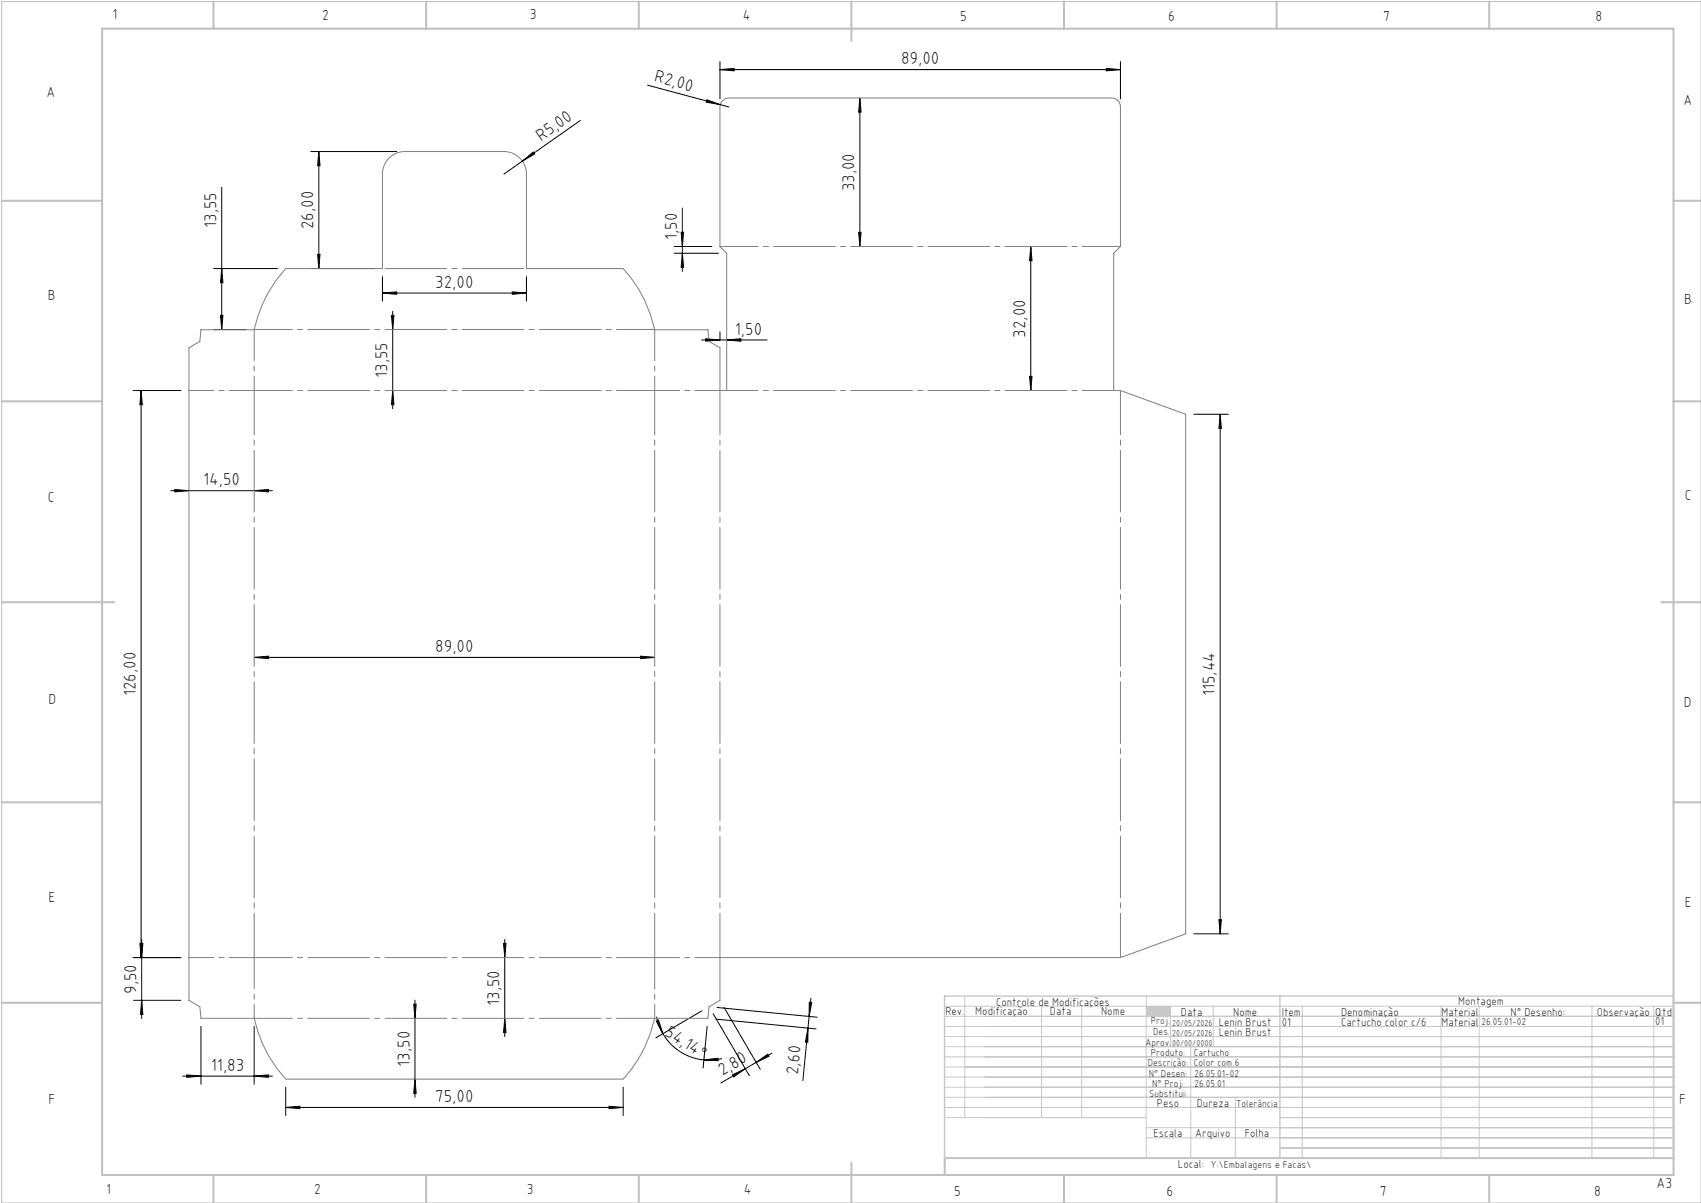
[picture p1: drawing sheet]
<svg xmlns="http://www.w3.org/2000/svg" width="420mm" height="297mm" viewBox="0 0 420 297" stroke-linecap="round" stroke-linejoin="round" font-family="sans-serif">
<path d="M.4 .4h419.6v296.6h-419.6z" fill="none" stroke="#c0c0c0" stroke-width=".25"/>
<g fill="none" stroke="#c0c0c0" stroke-width=".5">
<path d="M25.2 7.1h388v283h-388zM52.7 .4v6.7M105.2 .4v6.7M157.7 .4v6.7M210.2 .4v9.7M262.7 .4v6.7M315.2 .4v6.7M367.7 .4v6.7M.4 49.6h24.8M413.2 49.6h6.8M.4 99.1h24.8M413.2 99.1h6.8"/>
<path d="M.4 148.7h27.8M410.2 148.7h9.8M.4 198.1h24.8M413.2 198.1h6.8M.4 247.6h24.8M413.2 247.6h6.8M52.7 290.1v6.9M105.2 290.1v6.9M157.7 290.1v6.9M210.2 287.1v9.9M262.7 290.1v6.9M315.2 290.1v6.9"/>
<path d="M367.7 290.1v6.9M413.2 285.9h-179.9v4.2"/>
</g>
<g fill="none" stroke="#c3c8d2" stroke-width=".25">
<path d="M233.2 250.9h180M233.2 248.4h180M233.2 253.4h180M233.2 255.9h180M233.2 258.4h180M238.2 245.9v30M257.2 248.4v27.5M267.1 248.4v27.5M283 245.9v40M289 248.4v10M294 258.4v27.5M299.6 248.4v10"/>
<path d="M321.5 248.4v37.5M355.8 248.4v37.5M365.2 248.4v37.5M393.1 248.4v37.5M408.3 248.4v37.5M233.2 260.9h180M233.2 263.4h180M233.2 265.9h180M233.2 268.4h180M233.2 270.9h180M233.2 273.4h180M233.2 275.9h49.8"/>
<path d="M283 278.4h130.2M305 270.9v15M316 275.9h97.2M283 280.9h130.2M316 283.4h97.2"/>
</g>
<path d="M233.2 245.9h180v40h-180zM316 245.9v40" fill="none" stroke="#c3c8d2" stroke-width=".35"/>
<path d="M283 248.4h6v2.5h-6z" fill-rule="evenodd" fill="#c3c8d2"/>
<g fill="none" stroke="#000" stroke-width=".25">
<path d="M177.8 17.2l3.5-.3v.6zM177.8 15.2v9.2M177.8 17.2h98.9M273.2 16.9l3.5 .3-3.5 .3zM276.7 15.2v9.2M76.7 37.4h21.3M78.7 37.4l.3 3.5h-.6zM78.7 37.4v28.9M129 39.8l2.7-2.3 .3 .5zM129 39.8l-4.6 3.2M143.3 29.7l-14.3 10.1M159.9 21l20.1 5.4"/>
<path d="M174.5 24.6l3.3 1.2-3.4-.6zM212.3 24.2l.3 3.5h-.6zM212.3 24.2v36.7M54.7 46.2v35.2M168.2 57.4h.6l-.3 3.5zM168.5 51.4v15.6M212 57.4h.6l-.3 3.5zM52.7 66.3h15.8M54.4 77.9h.6l-.3 3.5zM54.7 66.3l.3 3.5h-.6zM76.7 66.3h15.7M78.4 62.8h.6l-.3 3.5z"/>
<path d="M94.4 72.4l3.5-.3v.6zM94.4 68.3v6.1M94.4 72.4h35.6M96.7 77.9h.6l-.3 3.5zM97 76.9v24M126.5 72.1l3.5 .3-3.5 .3zM130 68.3v6.1M166.5 60.9h9.3M166.5 62.5h10.9M168.5 62.5l.3 3.5h-.6zM254.5 60.9l.3 3.5h-.6zM254.5 60.9v35.5"/>
<path d="M32.8 96.4h11.9M34.8 96.4l.3 3.5h-.6zM34.8 96.4v140M52.7 81.4h8.1M97 96.4l.3 3.5h-.6zM173.3 83.9h16.1M174.3 83.6l3.5 .3-3.5 .3zM177.8 81.9v2M179.4 83.9l3.5-.3v.6zM254.2 92.9h.6l-.3 3.5zM294.8 102.3h8.5M301.3 102.3l.3 3.5h-.6z"/>
<path d="M301.3 102.3v128.2M42.2 121.1h25.1M43.2 120.8l3.5 .3-3.5 .3zM62.8 121.1l3.5-.3v.6zM62.8 162.3l3.5-.3v.6zM62.8 162.3h98.9M158.2 162l3.5 .3-3.5 .3zM34.5 232.9h.6l-.3 3.5zM34.7 232.9h.6l-.3 3.5zM35 231.9v19.6M44.7 236.4h-11.9M124.3 232.9h.6l-.3 3.5z"/>
<path d="M124.6 231.9v24M294.8 230.5h8.5M301 227h.6l-.3 3.5zM33 247h11.7M35 247l.3 3.5h-.6zM49.6 253.4v14.3M62.8 253.4v14.3M102.2 247.9h.6l-.3 3.5zM102.5 246.9v24M124.6 251.4l.3 3.5h-.6zM162 252.1l.6-.2 1.1 3.3zM162.1 251a13.2 13.2 0 0 0 1.6 4.2"/>
<path d="M163.7 255.2a13.2 13.2 0 0 0 10.1 6.5M173.4 249.5l-11.4 6.7M174.6 253.4l-1 10.3M176.1 250.3l8.9 15.3M176.8 251.6l24.7 2.4M177.1 248.7l24.7 2.4M178.8 248.7l8.9 15.3M199.5 253.8v3.5h-.6zM199.8 247.4l.6 .1-.6 3.4zM200.2 246.5l-2 20.3M45.1 265.7h22.2M46.1 265.4l3.5 .3-3.5 .3z"/>
<path d="M62.8 265.7l3.5-.3v.6zM70.5 273.4l3.5-.3v.6zM70.5 268.4v7M70.5 273.4h83.4M102.5 266.4l.3 3.5h-.6zM150.4 273.1l3.5 .3-3.5 .3zM153.9 268.4v7M173.8 261.7l3.5-.4v.6zM178.3 261.4a13.2 13.2 0 0 1-4.5 .3M180.8 265.4l3.2-1.5-2.8 2zM186.7 262.3l2.9-2 .3 .5zM190.6 260l-12.6 7.4"/>
</g>
<path d="M62.8 81.4h-13.2l-.3 2.9-2.6 1.6v161.1l2.6 1.5 .3 2.9h13.2a32.8 32.8 0 0 0 7.7 15h83.4a32.3 32.3 0 0 0 7.8-15h13.1l.3-2.9 2.7-1.5v-10.6h98.9l16.1-5.9v-128.2l-16.1-5.9h-1.7v-33.9l1.7-1.6v-34.5a2.22 2.22 0 0 0-2.3-2.2h-94.4a2.22 2.22 0 0 0-2.2 2.2v34.5l1.6 1.6v33.9h-1.6v-10.5l-2.7-1.6-.3-2.9h-13.1M62.8 81.4a32.7 32.7 0 0 1 7.7-15.1h23.9v-23.3a5.6 5.6 0 0 1 5.6-5.6h24.4a5.6 5.6 0 0 1 5.6 5.6v23.3h23.9a32.2 32.2 0 0 1 7.8 15.1" fill="none" stroke="#808080" stroke-width=".25"/>
<path d="M62.8 236.4v-140M161.7 236.4v-140M177.8 236.4v-140M276.7 236.4v-140" fill="none" stroke="#808080" stroke-width=".25" stroke-dasharray="15.2 1.3 1.3 1.3" stroke-dashoffset="4.3"/>
<path d="M177.8 60.9h98.9M62.8 96.4h98.9M62.8 81.4h98.9M62.8 236.4h98.9M62.8 251.4h98.9" fill="none" stroke="#808080" stroke-width=".25" stroke-dasharray="15.2 1.3 1.3 1.3" stroke-dashoffset="5.8"/>
<path d="M46.7 96.4h16.1M161.7 96.4h16.1M46.7 236.4h16.1M161.7 236.4h16.1" fill="none" stroke="#808080" stroke-width=".25" stroke-dasharray="15.2 1.3 1.3 1.3" stroke-dashoffset="9.1"/>
<path d="M62.8 81.4v15M161.7 81.4v15M179.4 96.4h95.6M62.8 236.4v15M161.7 236.4v15" fill="none" stroke="#808080" stroke-width=".25" stroke-dasharray="15.2 1.3 1.3 1.3" stroke-dashoffset="7.5"/>
<path d="M94.4 66.3h35.6" fill="none" stroke="#808080" stroke-width=".25" stroke-dasharray="15.2 1.3 1.3 1.3" stroke-dashoffset="-.6"/>
<g fill="#000">
<path d="M129 39.8l2.7-2.3 .3 .5zM174.5 24.6l3.3 1.2-3.4-.6z"/>
<path d="M78.7 37.4l.3 3.5h-.6zM78.4 62.8h.6l-.3 3.5zM54.7 66.3l.3 3.5h-.6zM54.4 77.9h.6l-.3 3.5zM96.7 77.9h.6l-.3 3.5zM97 96.4l.3 3.5h-.6zM212.3 24.2l.3 3.5h-.6zM212 57.4h.6l-.3 3.5zM254.5 60.9l.3 3.5h-.6zM254.2 92.9h.6l-.3 3.5zM124.3 232.9h.6l-.3 3.5zM124.6 251.4l.3 3.5h-.6zM102.2 247.9h.6l-.3 3.5zM102.5 266.4l.3 3.5h-.6zM34.7 232.9h.6l-.3 3.5zM35 247l.3 3.5h-.6zM168.2 57.4h.6l-.3 3.5zM168.5 62.5l.3 3.5h-.6z"/>
<path d="M94.4 72.4l3.5-.3v.6zM126.5 72.1l3.5 .3-3.5 .3zM177.8 17.2l3.5-.3v.6zM273.2 16.9l3.5 .3-3.5 .3zM70.5 273.4l3.5-.3v.6zM150.4 273.1l3.5 .3-3.5 .3zM46.1 265.4l3.5 .3-3.5 .3zM62.8 265.7l3.5-.3v.6zM174.3 83.6l3.5 .3-3.5 .3zM179.4 83.9l3.5-.3v.6z"/>
<path d="M158.2 162l3.5 .3-3.5 .3zM62.8 162.3l3.5-.3v.6zM62.8 121.1l3.5-.3v.6zM43.2 120.8l3.5 .3-3.5 .3z"/>
<path d="M34.5 232.9h.6l-.3 3.5zM34.8 96.4l.3 3.5h-.6zM301 227h.6l-.3 3.5zM301.3 102.3l.3 3.5h-.6z"/>
<path d="M162 252.1l.6-.2 1.1 3.3zM173.8 261.7l3.5-.4v.6z"/>
<path d="M199.5 253.8v3.5h-.6zM199.8 247.4l.6 .1-.6 3.4z"/>
<path d="M180.8 265.4l3.2-1.5-2.8 2zM186.7 262.3l2.9-2 .3 .5z"/>
</g>
<g font-size="4.3">
<text x="222.5" y="15.9">89,00</text>
<text x="161.4" y="20.1" transform="rotate(15 161.4 20.1)">R2,00</text>
<text x="133.6" y="35" transform="rotate(-35 133.6 35)">R5,00</text>
<text x="211" y="47.3" transform="rotate(-90 211 47.3)">33,00</text>
<text x="53.5" y="56.3" transform="rotate(-90 53.5 56.3)">13,55</text>
<text x="77.4" y="56.6" transform="rotate(-90 77.4 56.6)">26,00</text>
<text x="167.2" y="59.3" transform="rotate(-90 167.2 59.3)">1,50</text>
<text x="107.5" y="71.1">32,00</text>
<text x="181.4" y="82.6">1,50</text>
<text x="253.2" y="83.4" transform="rotate(-90 253.2 83.4)">32,00</text>
<text x="95.7" y="93.3" transform="rotate(-90 95.7 93.3)">13,55</text>
<text x="50.1" y="119.9">14,50</text>
<text x="107.5" y="161">89,00</text>
<text x="33.6" y="171.9" transform="rotate(-90 33.6 171.9)">126,00</text>
<text x="300" y="171.9" transform="rotate(-90 300 171.9)">115,44</text>
<text x="33.7" y="245.4" transform="rotate(-90 33.7 245.4)">9,50</text>
<text x="123.3" y="248.3" transform="rotate(-90 123.3 248.3)">13,50</text>
<text x="163.9" y="255.5" transform="rotate(33 163.9 255.5)">54,14°</text>
<text x="101.2" y="263.3" transform="rotate(-90 101.2 263.3)">13,50</text>
<text x="52.1" y="264.4">11,83</text>
<text x="178.4" y="265.7" transform="rotate(-30 178.4 265.7)">2,80</text>
<text x="197.1" y="265.5" transform="rotate(-84 197.1 265.5)">2,60</text>
<text x="107.5" y="272.1">75,00</text>
</g>
<g font-size="3.6">
<text x="27.8" y="4.8">1</text>
<text x="79.5" y="4.9">2</text>
<text x="130.8" y="4.8">3</text>
<text x="183.4" y="4.9">4</text>
<text x="237.1" y="5.1">5</text>
<text x="288.4" y="5.2">6</text>
<text x="341.5" y="5.1">7</text>
<text x="394" y="5.2">8</text>
<text x="11.5" y="24">A</text>
<text x="415.7" y="25.8">A</text>
<text x="11.8" y="74.1">B</text>
<text x="415.8" y="75.1">B</text>
<text x="11.8" y="124">C</text>
<text x="416" y="123.5">C</text>
<text x="12" y="173.7">D</text>
<text x="415.8" y="174.7">D</text>
<text x="12" y="222.6">E</text>
<text x="416" y="223.9">E</text>
<text x="12" y="272.6">F</text>
<text x="414.6" y="272.6">F</text>
<text x="409" y="293.3">A3</text>
<text x="26.2" y="294.8">1</text>
<text x="77.6" y="294.8">2</text>
<text x="130.1" y="294.8">3</text>
<text x="183.7" y="294.7">4</text>
<text x="235.6" y="295.2">5</text>
<text x="288" y="295.2">6</text>
<text x="340.7" y="295.2">7</text>
<text x="393.6" y="295.2">8</text>
</g>
<g font-size="2.9">
<text x="240.8" y="250.6">Modificação</text>
<text x="259.2" y="250.6">Data</text>
<text x="271.9" y="250.6">Nome</text>
<text x="290.9" y="288.4">Local:</text>
</g>
<g font-size="2.8">
<text x="233.4" y="250.6">Rev.</text>
<text x="246" y="248.4">Controle de Modificações</text>
<text x="291.6" y="250.8">Data</text>
<text x="304.5" y="250.8">Nome</text>
<text x="316.5" y="250.9">Item</text>
<text x="331.1" y="250.9">Denominação</text>
<text x="355.9" y="250.9">Material</text>
<text x="360.1" y="248.2">Montagem</text>
<text x="373" y="250.9">N° Desenho:</text>
<text x="394.3" y="250.9">Observação</text>
<text x="408.7" y="250.9">Qtd</text>
<text x="300.9" y="253.3">Lenin Brust</text>
<text x="300.9" y="255.8">Lenin Brust</text>
<text x="316.5" y="253.3">01</text>
<text x="331.1" y="253.3">Cartucho color c/6</text>
<text x="355.9" y="253.3">Material</text>
<text x="408.7" y="253">01</text>
<text x="285.6" y="273.3">Peso</text>
<text x="295.5" y="273.3">Dureza</text>
<text x="284.8" y="280.8">Escala</text>
<text x="295.1" y="280.8">Arquivo</text>
<text x="307.3" y="280.8">Folha</text>
</g>
<g font-size="2.5">
<text x="284.1" y="252.9">Proj.</text>
<text x="284.8" y="255.5">Des.</text>
<text x="365.8" y="253">26.05.01-02</text>
<text x="282.8" y="258.3">Aprov.</text>
<text x="283.4" y="263.3">Descrição:</text>
<text x="284.2" y="260.7">Produto:</text>
<text x="294.7" y="260.7">Cartucho</text>
<text x="294.7" y="263.3">Color com 6</text>
<text x="283.7" y="265.9">N° Desen:</text>
<text x="284.5" y="268.3">N° Proj:</text>
<text x="294.9" y="265.9">26.05.01-02</text>
<text x="294.9" y="268.3">26.05.01</text>
<text x="283.7" y="270.9">Substitui:</text>
<text x="305.2" y="273.3">Tolerância</text>
<text x="298.9" y="288.4">Y:\Embalagens e Facas\</text>
</g>
<g font-size="2.1">
<text x="289.4" y="253.3">20/05/2026</text>
<text x="289.4" y="255.8">20/05/2026</text>
<text x="289.4" y="258.3">00/00/0000</text>
</g>
</svg>
